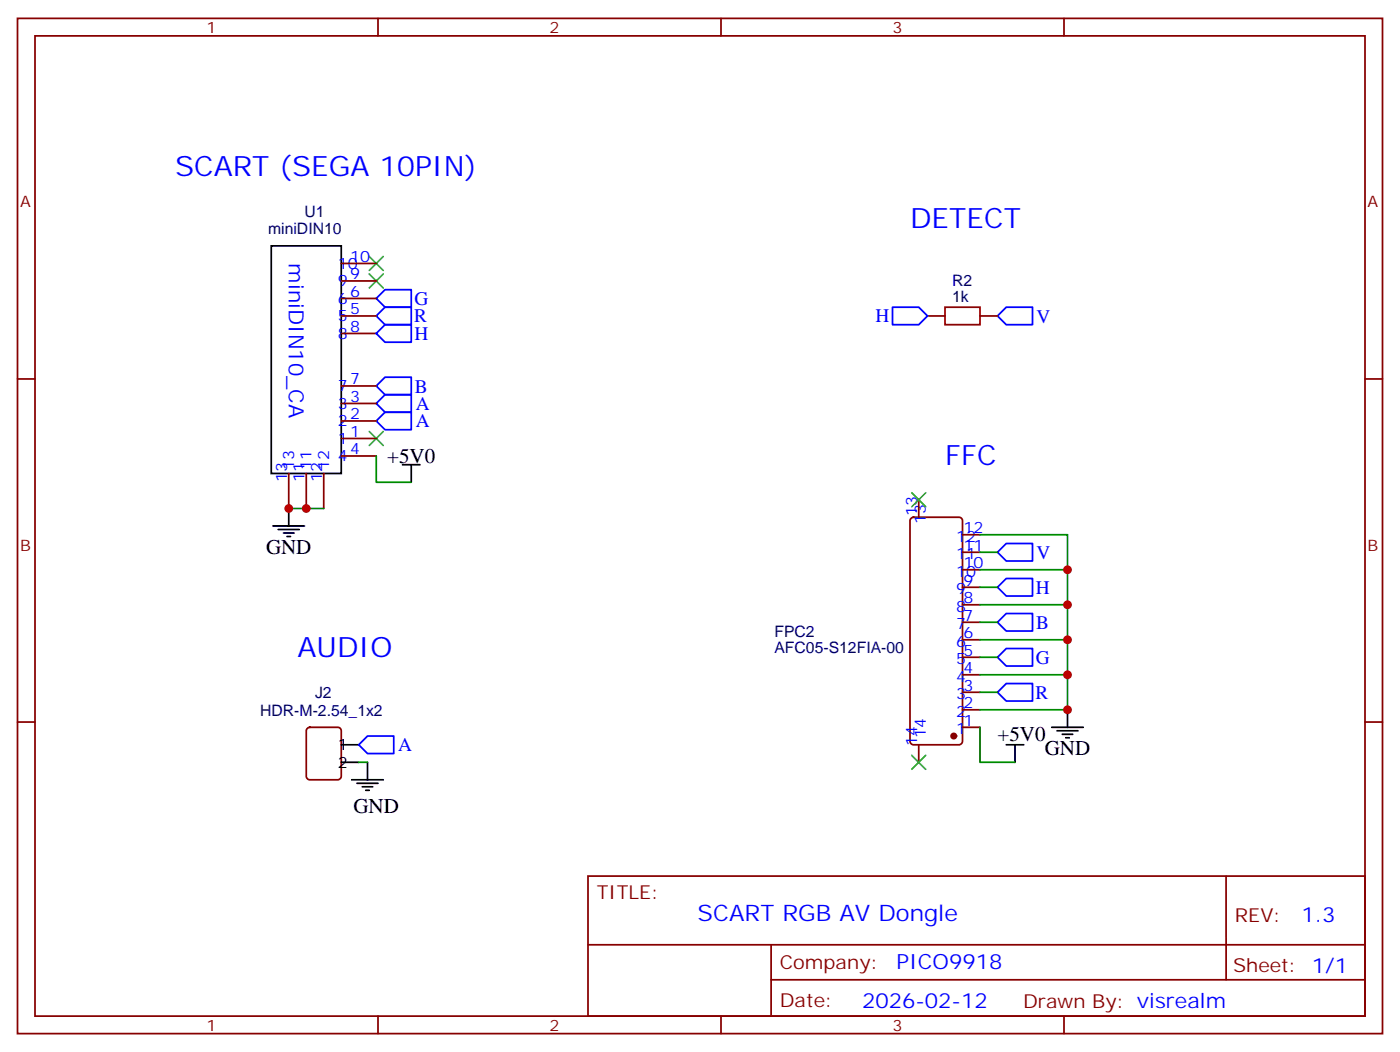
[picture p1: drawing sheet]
<svg xmlns="http://www.w3.org/2000/svg" width="282mm" height="212mm" viewBox="0 0 282 212" stroke-linecap="round" stroke-linejoin="round" font-family="sans-serif">
<g fill="none" stroke="#870000" stroke-width=".35">
<path d="M3.5 3.7h275.2v204.6h-275.2zM7.1 7.2h268.1v197.6h-268.1zM76.2 3.7v3.5M145.3 3.7v3.5M214.5 3.7v3.5M68.8 56.6h7M68.8 53.1h7M3.5 76.4h3.6M68.8 63.7h7M68.8 60.1h7M68.8 77.8h7M68.8 67.2h7"/>
<path d="M187 63.7h3.5M197.6 63.7h3.5M275.2 76.4h3.5M58.2 95.4v7.1M61.7 95.4v7.1M65.3 95.4v7.1M68.8 88.4h7M68.8 84.8h7M68.8 81.3h7M68.8 91.9h7M183.7 104.5l.4-.3h9.2a.71 .71 0 0 1 .7 .8v44.4a.76 .76 0 0 1-.7 .7h-9.2a.76 .76 0 0 1-.7-.7v-44.4zM185.2 100.7v3.5"/>
<path d="M194 118.4h3.6M194 114.8h3.6M194 111.3h3.6M194 107.8h3.6M194 139.5h3.6M194 136h3.6M194 132.5h3.6M194 128.9h3.6M194 125.4h3.6M194 121.9h3.6M3.5 145.5h3.6M62 146.8l.4-.2h5.7a.71 .71 0 0 1 .7 .7v9.2a.76 .76 0 0 1-.7 .7h-5.7a.76 .76 0 0 1-.7-.7v-9.2z"/>
<path d="M185.2 150.1v3.5M194 146.6h3.6M194 143.1h3.6M275.2 145.5h3.5M118.5 176.6h156.7v28.2h-156.7zM247.2 176.6v20.9M118.6 190.4h156.4M155.4 197.5h119.6M155.4 190.4v14.1M76.2 204.8v3.5M145.3 204.8v3.5M214.5 204.8v3.5"/>
</g>
<circle cx="192.3" cy="148.3" r=".53" fill="#870000" stroke="#870000" stroke-width=".35"/>
<path d="M74.4 51.7l2.9 2.8M74.4 55.2l2.9 2.8M77.3 51.7l-2.9 2.8M77.3 55.2l-2.9 2.8M74.4 87l2.9 2.8M77.3 87l-2.9 2.8M183.8 99.3l2.8 2.8M186.6 99.3l-2.8 2.8M183.8 152.2l2.8 2.8M186.6 152.2l-2.8 2.8" fill="none" stroke="#3c3" stroke-width=".35"/>
<g fill="none" stroke="#000" stroke-width=".35">
<path d="M54.7 49.6h14.1v45.8h-14.1zM81.1 93.7h3.6M82.9 93.7v3.5M55 106h6.4M56.1 106.7h4.2M57.1 107.4h2.2M57.9 108.1h.7M58.2 102.5v3.5M68.8 150.1h3.5M68.8 153.6h3.5M70.9 157.2h6.4M72 157.9h4.2"/>
<path d="M73 158.6h2.1M73.7 159.3h.7M74.1 153.6v3.6M202.8 150.1h3.6M204.6 150.1v3.5M212 146.6h6.4M213.1 147.3h4.2M214.1 148h2.2M214.8 148.7h.7M215.2 143.1v3.5"/>
</g>
<g fill="none" stroke="#00f" stroke-width=".35">
<path d="M75.8 63.7l1.8-1.8h5.3v3.5h-5.3zM75.8 60.1l1.8-1.7h5.3v3.5h-5.3zM75.8 77.8l1.8-1.8h5.3v3.6h-5.3zM75.8 67.2l1.8-1.8h5.3v3.6h-5.3zM179.9 61.9h5.3l1.8 1.8-1.8 1.7h-5.3zM201.1 63.7l1.7-1.8h5.3v3.5h-5.3zM75.8 84.8l1.8-1.7h5.3v3.5h-5.3zM75.8 81.3l1.8-1.7h5.3v3.5h-5.3zM201.1 111.3l1.7-1.8h5.3v3.6h-5.3zM201.1 118.4l1.7-1.8h5.3v3.5h-5.3zM201.1 125.4l1.7-1.8h5.3v3.6h-5.3zM201.1 132.5l1.7-1.8h5.3v3.5h-5.3z"/>
<path d="M202.8 137.8h5.3v3.5h-5.3l-1.7-1.8zM72.3 150.1l1.8-1.8h5.3v3.6h-5.3z"/>
</g>
<g fill="none" stroke="#008700" stroke-width=".35">
<path d="M75.8 91.9v5.3h7.1M58.2 102.5h7.1M197.6 107.8h17.6v7M197.6 114.8h17.6v7.1h-17.6M197.6 111.3h3.5M197.6 118.4h3.5M197.6 125.4h3.5M197.6 132.5h3.5M197.6 139.5h3.5M215.2 121.9v7h-17.6M215.2 128.9v7.1h-17.6M215.2 136v7.1h-17.6"/>
<path d="M72.3 153.6h1.8M197.6 146.6v7h7"/>
</g>
<path d="M190.5 61.9h7.1v3.5h-7.1z" fill="none" stroke="#a10000" stroke-width=".35"/>
<g fill="#c00">
<circle cx="215.2" cy="114.8" r=".88"/>
<circle cx="215.2" cy="121.9" r=".88"/>
<circle cx="215.2" cy="128.9" r=".88"/>
<circle cx="215.2" cy="143.1" r=".88"/>
<circle cx="215.2" cy="136" r=".88"/>
<circle cx="58.2" cy="102.5" r=".88"/>
<circle cx="61.7" cy="102.5" r=".88"/>
</g>
<g font-size="5.6" fill="#00f">
<text x="35.3" y="35.5">SCART (SEGA 10PIN)</text>
<text x="183.4" y="46">DETECT</text>
<text x="190.5" y="93.7">FFC</text>
<text x="60" y="132.5">AUDIO</text>
</g>
<text font-size="4.6" fill="#00f" x="140.6" y="185.6">SCART RGB AV Dongle</text>
<g font-size="4.2" fill="#00f">
<text x="58.2" y="53.1" transform="rotate(90 58.2 53.1)">miniDIN10_CA</text>
<text x="262.3" y="185.8">1.3</text>
<text x="180.7" y="195.4">PICO9918</text>
<text x="173.8" y="203.2">2026-02-12</text>
</g>
<g font-size="4.2">
<text x="78.1" y="93.3">+5V0</text>
<text x="53.6" y="111.7">GND</text>
<text x="201.1" y="149.4">+5V0</text>
<text x="210.6" y="152.2">GND</text>
<text x="71.3" y="163.9">GND</text>
</g>
<g font-size="3.9" fill="#00f">
<text x="83.5" y="64.9">R</text>
<text x="83.6" y="61.5">G</text>
<text x="176.5" y="64.9">H</text>
<text x="209" y="65">V</text>
<text x="83.6" y="68.6">H</text>
<text x="83.6" y="79.3">B</text>
<text x="83.8" y="82.6">A</text>
<text x="83.8" y="86.2">A</text>
<text x="209" y="112.7">V</text>
<text x="208.8" y="119.7">H</text>
<text x="208.8" y="126.8">B</text>
<text x="208.8" y="133.8">G</text>
<text x="208.7" y="140.9">R</text>
<text x="80.3" y="151.4">A</text>
</g>
<g font-size="3.9" fill="#800">
<text x="120.3" y="181.2">TITLE:</text>
<text x="248.9" y="185.8">REV:</text>
<text x="157.2" y="195.4">Company:</text>
<text x="248.6" y="196">Sheet: 1/1</text>
<text x="157.2" y="203">Date:</text>
<text x="206.2" y="203.1">Drawn By: visrealm</text>
</g>
<g font-size="3.2" fill="#800">
<text x="41.6" y="6.7">1</text>
<text x="110.8" y="6.7">2</text>
<text x="179.9" y="6.7">3</text>
<text x="4.1" y="41.8">A</text>
<text x="275.7" y="41.8">A</text>
<text x="4.1" y="110.9">B</text>
<text x="275.7" y="110.9">B</text>
<text x="41.6" y="207.8">1</text>
<text x="110.8" y="207.8">2</text>
<text x="179.9" y="207.8">3</text>
</g>
<g font-size="3.2" fill="#000080">
<text x="54" y="47.2">miniDIN10</text>
<text x="61.4" y="43.6">U1</text>
<text x="191.9" y="57.7">R2</text>
<text x="191.9" y="60.9">1k</text>
<text x="156.1" y="131.5">AFC05-S12FIA-00</text>
<text x="156.1" y="128.3">FPC2</text>
<text x="63.5" y="140.7">J2</text>
<text x="52.5" y="144.2">HDR-M-2.54_1x2</text>
</g>
<g font-size="3.2" fill="#00f">
<text x="70.6" y="52.7">10</text>
<text x="68.1" y="57.7">9</text>
<text x="68.1" y="54.2">10</text>
<text x="70.6" y="59.8">6</text>
<text x="70.6" y="56.3">9</text>
<text x="68.1" y="64.7">5</text>
<text x="68.1" y="61.2">6</text>
<text x="70.6" y="63.3">5</text>
<text x="68.1" y="68.3">8</text>
<text x="70.6" y="66.9">8</text>
<text x="70.6" y="77.4">7</text>
<text x="68.1" y="82.4">3</text>
<text x="68.1" y="78.8">7</text>
<text x="70.6" y="81">3</text>
<text x="68.1" y="89.4">1</text>
<text x="68.1" y="85.9">2</text>
<text x="70.6" y="88">1</text>
<text x="70.6" y="84.5">2</text>
<text x="59.3" y="94.7" transform="rotate(-90 59.3 94.7)">13</text>
<text x="62.8" y="94.7" transform="rotate(-90 62.8 94.7)">11</text>
<text x="66.3" y="94.7" transform="rotate(-90 66.3 94.7)">12</text>
<text x="68.1" y="93">4</text>
<text x="70.6" y="91.5">4</text>
<text x="57.9" y="97.2" transform="rotate(-90 57.9 97.2)">13</text>
<text x="61.4" y="97.2" transform="rotate(-90 61.4 97.2)">11</text>
<text x="64.9" y="97.2" transform="rotate(-90 64.9 97.2)">12</text>
<text x="184.9" y="104.1" transform="rotate(-90 184.9 104.1)">13</text>
<text x="186.6" y="105.6" transform="rotate(-90 186.6 105.6)">13</text>
<text x="194.2" y="107.4">12</text>
<text x="192.7" y="112.7">11</text>
<text x="192.7" y="109.2">12</text>
<text x="194.2" y="110.9">11</text>
<text x="192.7" y="119.8">9</text>
<text x="192.7" y="116.2">10</text>
<text x="194.2" y="118">9</text>
<text x="194.2" y="114.5">10</text>
<text x="192.7" y="123.3">8</text>
<text x="194.2" y="125.1">7</text>
<text x="194.2" y="121.5">8</text>
<text x="192.7" y="130.4">6</text>
<text x="192.7" y="126.8">7</text>
<text x="194.2" y="128.6">6</text>
<text x="192.7" y="137.4">4</text>
<text x="192.7" y="133.9">5</text>
<text x="194.2" y="135.6">4</text>
<text x="194.2" y="132.1">5</text>
<text x="192.7" y="140.9">3</text>
<text x="194.2" y="142.7">2</text>
<text x="194.2" y="139.2">3</text>
<text x="186.6" y="148.8" transform="rotate(-90 186.6 148.8)">14</text>
<text x="192.7" y="148">1</text>
<text x="192.7" y="144.5">2</text>
<text x="194.2" y="146.2">1</text>
<text x="184.9" y="150.3" transform="rotate(-90 184.9 150.3)">14</text>
</g>
<g font-size="3.2">
<text x="68.1" y="151.2">1</text>
<text x="68.1" y="154.7">2</text>
</g>
</svg>
